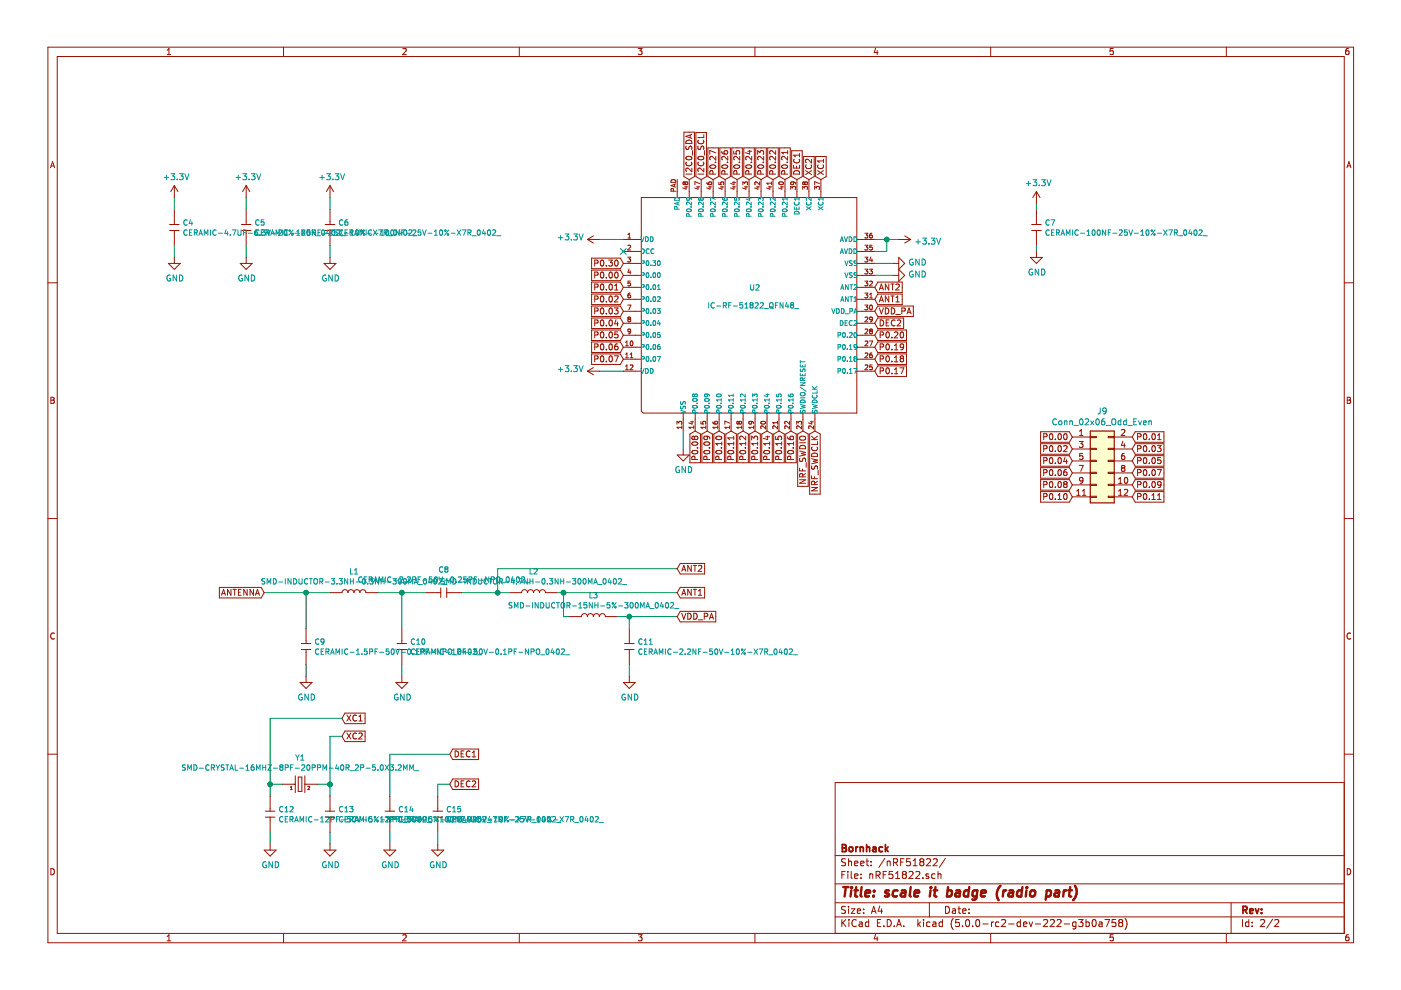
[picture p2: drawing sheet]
EESchema Schematic File Version 4
LIBS:bornhack_scale_it-cache
EELAYER 26 0
EELAYER END
$Descr A4 11693 8268
encoding utf-8
Sheet 2 2
Title "scale it badge (radio part)"
Date ""
Rev ""
Comp "Bornhack"
Comment1 ""
Comment2 ""
Comment3 ""
Comment4 ""
$EndDescr
$Comp
L SeeedOPL-IC-2016:IC-RF-51822_QFN48_ U2
U 1 1
P 6250 2550
F 0 "U2" H 6250 2700 45  0000 L CNN
F 1 "IC-RF-51822_QFN48_" H 5900 2550 45  0000 L CNN
F 2 "SeeedOPL-IC-2016:QFN48G-0.4-6X6MM" H 6250 2550 50  0001 C CNN
F 3 "" H 6250 2550 50  0001 C CNN
F 4 "RF-51822" H 6280 2700 20  0001 C CNN "MPN"
F 5 "310060026" H 6280 2700 20  0001 C CNN "SKU"
	1    6250 2550
	1    0    0    -1  
$EndComp
$Comp
L SeeedOPL-Capacitor-2016:CERAMIC-12PF-50V-5%-NPO_0402_ C12
U 1 1
P 2250 6800
F 0 "C12" V 2208 6868 45  0000 L CNN
F 1 "CERAMIC-12PF-50V-5%-NPO_0402_" V 2292 6868 45  0000 L CNN
F 2 "SeeedOPL-Capacitor-2016:C0402" H 2250 6800 50  0001 C CNN
F 3 "" H 2250 6800 50  0001 C CNN
F 4 "CC0402JRNPO9BN120" H 2280 6950 20  0001 C CNN "MPN"
F 5 "302010049" H 2280 6950 20  0001 C CNN "SKU"
	1    2250 6800
	0    1    1    0   
$EndComp
$Comp
L SeeedOPL-Capacitor-2016:CERAMIC-100NF-25V-10%-X7R_0402_ C14
U 1 1
P 3250 6800
F 0 "C14" V 3208 6868 45  0000 L CNN
F 1 "CERAMIC-100NF-25V-10%-X7R_0402_" V 3292 6868 45  0000 L CNN
F 2 "SeeedOPL-Capacitor-2016:C0402" H 3250 6800 50  0001 C CNN
F 3 "" H 3250 6800 50  0001 C CNN
F 4 "CC0402KRX7R8BB104" H 3280 6950 20  0001 C CNN "MPN"
F 5 "302010024" H 3280 6950 20  0001 C CNN "SKU"
	1    3250 6800
	0    1    1    0   
$EndComp
$Comp
L SeeedOPL-Capacitor-2016:CERAMIC-47NF-25V-10%-X7R_0402_ C15
U 1 1
P 3650 6800
F 0 "C15" V 3608 6868 45  0000 L CNN
F 1 "CERAMIC-47NF-25V-10%-X7R_0402_" V 3692 6868 45  0000 L CNN
F 2 "SeeedOPL-Capacitor-2016:C0402" H 3650 6800 50  0001 C CNN
F 3 "" H 3650 6800 50  0001 C CNN
F 4 "CC0402KRX7R8BB473" H 3680 6950 20  0001 C CNN "MPN"
F 5 "302010002" H 3680 6950 20  0001 C CNN "SKU"
	1    3650 6800
	0    1    1    0   
$EndComp
$Comp
L SeeedOPL-Crystal-Oscillator-2016:SMD-CRYSTAL-16MHZ-8PF-20PPM-40R_2P-5.0X3.2MM_ Y1
U 1 1
P 2500 6550
F 0 "Y1" H 2500 6774 45  0000 C CNN
F 1 "SMD-CRYSTAL-16MHZ-8PF-20PPM-40R_2P-5.0X3.2MM_" H 2500 6690 45  0000 C CNN
F 2 "SeeedOPL-Crystal Oscillator-2016:X2-SMD-5.0X3.2X1.3MM" H 2500 6550 50  0001 C CNN
F 3 "" H 2500 6550 50  0001 C CNN
F 4 "X053201602002" H 2530 6700 20  0001 C CNN "MPN"
F 5 "306010054" H 2530 6700 20  0001 C CNN "SKU"
	1    2500 6550
	1    0    0    -1  
$EndComp
$Comp
L SeeedOPL-Capacitor-2016:CERAMIC-12PF-50V-5%-NPO_0402_ C13
U 1 1
P 2750 6800
F 0 "C13" V 2708 6868 45  0000 L CNN
F 1 "CERAMIC-12PF-50V-5%-NPO_0402_" V 2792 6868 45  0000 L CNN
F 2 "SeeedOPL-Capacitor-2016:C0402" H 2750 6800 50  0001 C CNN
F 3 "" H 2750 6800 50  0001 C CNN
F 4 "CC0402JRNPO9BN120" H 2780 6950 20  0001 C CNN "MPN"
F 5 "302010049" H 2780 6950 20  0001 C CNN "SKU"
	1    2750 6800
	0    1    1    0   
$EndComp
$Comp
L SeeedOPL-Capacitor-2016:CERAMIC-2.2NF-50V-10%-X7R_0402_ C11
U 1 1
P 5250 5400
F 0 "C11" V 5208 5468 45  0000 L CNN
F 1 "CERAMIC-2.2NF-50V-10%-X7R_0402_" V 5292 5468 45  0000 L CNN
F 2 "SeeedOPL-Capacitor-2016:C0402" H 5250 5400 50  0001 C CNN
F 3 "" H 5250 5400 50  0001 C CNN
F 4 "CC0402KRX7R9BB222" H 5280 5550 20  0001 C CNN "MPN"
F 5 "302010022" H 5280 5550 20  0001 C CNN "SKU"
	1    5250 5400
	0    1    1    0   
$EndComp
$Comp
L SeeedOPL-Inductor-2016:SMD-INDUCTOR-15NH-5%-300MA_0402_ L3
U 1 1
P 4950 5150
F 0 "L3" H 4950 5329 45  0000 C CNN
F 1 "SMD-INDUCTOR-15NH-5%-300MA_0402_" H 4950 5245 45  0000 C CNN
F 2 "SeeedOPL-Inductor-2016:L0402" H 4950 5150 50  0001 C CNN
F 3 "" H 4950 5150 50  0001 C CNN
F 4 "LQG15HS15NJ02" H 4980 5300 20  0001 C CNN "MPN"
F 5 "303010027" H 4980 5300 20  0001 C CNN "SKU"
	1    4950 5150
	1    0    0    -1  
$EndComp
$Comp
L SeeedOPL-Inductor-2016:SMD-INDUCTOR-4.7NH-0.3NH-300MA_0402_ L2
U 1 1
P 4450 4950
F 0 "L2" H 4450 5129 45  0000 C CNN
F 1 "SMD-INDUCTOR-4.7NH-0.3NH-300MA_0402_" H 4450 5045 45  0000 C CNN
F 2 "SeeedOPL-Inductor-2016:L0402" H 4450 4950 50  0001 C CNN
F 3 "" H 4450 4950 50  0001 C CNN
F 4 "LQG15HS4N7S02" H 4480 5100 20  0001 C CNN "MPN"
F 5 "303010037" H 4480 5100 20  0001 C CNN "SKU"
	1    4450 4950
	1    0    0    -1  
$EndComp
$Comp
L SeeedOPL-Capacitor-2016:CERAMIC-2.2PF-50V-0.25PF-NPO_0402_ C8
U 1 1
P 3700 4950
F 0 "C8" H 3700 5144 45  0000 C CNN
F 1 "CERAMIC-2.2PF-50V-0.25PF-NPO_0402_" H 3700 5060 45  0000 C CNN
F 2 "SeeedOPL-Capacitor-2016:C0402" H 3700 4950 50  0001 C CNN
F 3 "" H 3700 4950 50  0001 C CNN
F 4 "CC0402CRNPO9BN2R2" H 3730 5100 20  0001 C CNN "MPN"
F 5 "302010223" H 3730 5100 20  0001 C CNN "SKU"
	1    3700 4950
	1    0    0    -1  
$EndComp
$Comp
L SeeedOPL-Inductor-2016:SMD-INDUCTOR-3.3NH-0.3NH-300MA_0402_ L1
U 1 1
P 2950 4950
F 0 "L1" H 2950 5129 45  0000 C CNN
F 1 "SMD-INDUCTOR-3.3NH-0.3NH-300MA_0402_" H 2950 5045 45  0000 C CNN
F 2 "SeeedOPL-Inductor-2016:L0402" H 2950 4950 50  0001 C CNN
F 3 "" H 2950 4950 50  0001 C CNN
F 4 "303010056" H 2980 5100 20  0001 C CNN "SKU"
	1    2950 4950
	1    0    0    -1  
$EndComp
$Comp
L SeeedOPL-Capacitor-2016:CERAMIC-1PF-50V-0.1PF-NPO_0402_ C10
U 1 1
P 3350 5400
F 0 "C10" V 3308 5468 45  0000 L CNN
F 1 "CERAMIC-1PF-50V-0.1PF-NPO_0402_" V 3392 5468 45  0000 L CNN
F 2 "SeeedOPL-Capacitor-2016:C0402" H 3350 5400 50  0001 C CNN
F 3 "" H 3350 5400 50  0001 C CNN
F 4 "CC0402BRNPO9BN1R0" H 3380 5550 20  0001 C CNN "MPN"
F 5 "302010021" H 3380 5550 20  0001 C CNN "SKU"
	1    3350 5400
	0    1    1    0   
$EndComp
$Comp
L SeeedOPL-Capacitor-2016:CERAMIC-1.5PF-50V-0.1PF-NPO_0402_ C9
U 1 1
P 2550 5400
F 0 "C9" V 2508 5468 45  0000 L CNN
F 1 "CERAMIC-1.5PF-50V-0.1PF-NPO_0402_" V 2592 5468 45  0000 L CNN
F 2 "SeeedOPL-Capacitor-2016:C0402" H 2550 5400 50  0001 C CNN
F 3 "" H 2550 5400 50  0001 C CNN
F 4 "CC0402BRNPO9BN1R5" H 2580 5550 20  0001 C CNN "MPN"
F 5 "302010023" H 2580 5550 20  0001 C CNN "SKU"
	1    2550 5400
	0    1    1    0   
$EndComp
Wire Wire Line
	5250 5250 5250 5150
Wire Wire Line
	5250 5150 5150 5150
Wire Wire Line
	4750 5150 4700 5150
Wire Wire Line
	4700 5150 4700 4950
Wire Wire Line
	4700 4950 4650 4950
Wire Wire Line
	4250 4950 4150 4950
Wire Wire Line
	3550 4950 3350 4950
Wire Wire Line
	3350 5250 3350 4950
Connection ~ 3350 4950
Wire Wire Line
	3350 4950 3150 4950
Wire Wire Line
	2550 5250 2550 4950
Wire Wire Line
	2550 4950 2750 4950
Wire Wire Line
	2250 6650 2250 6550
Wire Wire Line
	2250 6550 2350 6550
Wire Wire Line
	2650 6550 2750 6550
Wire Wire Line
	2750 6550 2750 6650
Wire Wire Line
	4700 4950 5650 4950
Connection ~ 4700 4950
Wire Wire Line
	5250 5150 5650 5150
Connection ~ 5250 5150
Wire Wire Line
	4150 4950 4150 4750
Wire Wire Line
	4150 4750 5650 4750
Connection ~ 4150 4950
Wire Wire Line
	4150 4950 3850 4950
Wire Wire Line
	2550 4950 2200 4950
Connection ~ 2550 4950
$Comp
L power:GND #PWR047
U 1 1
P 5250 5650
F 0 "#PWR047" H 5250 5400 50  0001 C CNN
F 1 "GND" H 5255 5477 50  0000 C CNN
F 2 "" H 5250 5650 50  0001 C CNN
F 3 "" H 5250 5650 50  0001 C CNN
	1    5250 5650
	1    0    0    -1  
$EndComp
$Comp
L power:GND #PWR046
U 1 1
P 3350 5650
F 0 "#PWR046" H 3350 5400 50  0001 C CNN
F 1 "GND" H 3355 5477 50  0000 C CNN
F 2 "" H 3350 5650 50  0001 C CNN
F 3 "" H 3350 5650 50  0001 C CNN
	1    3350 5650
	1    0    0    -1  
$EndComp
$Comp
L power:GND #PWR045
U 1 1
P 2550 5650
F 0 "#PWR045" H 2550 5400 50  0001 C CNN
F 1 "GND" H 2555 5477 50  0000 C CNN
F 2 "" H 2550 5650 50  0001 C CNN
F 3 "" H 2550 5650 50  0001 C CNN
	1    2550 5650
	1    0    0    -1  
$EndComp
$Comp
L power:GND #PWR051
U 1 1
P 3650 7050
F 0 "#PWR051" H 3650 6800 50  0001 C CNN
F 1 "GND" H 3655 6877 50  0000 C CNN
F 2 "" H 3650 7050 50  0001 C CNN
F 3 "" H 3650 7050 50  0001 C CNN
	1    3650 7050
	1    0    0    -1  
$EndComp
$Comp
L power:GND #PWR050
U 1 1
P 3250 7050
F 0 "#PWR050" H 3250 6800 50  0001 C CNN
F 1 "GND" H 3255 6877 50  0000 C CNN
F 2 "" H 3250 7050 50  0001 C CNN
F 3 "" H 3250 7050 50  0001 C CNN
	1    3250 7050
	1    0    0    -1  
$EndComp
$Comp
L power:GND #PWR049
U 1 1
P 2750 7050
F 0 "#PWR049" H 2750 6800 50  0001 C CNN
F 1 "GND" H 2755 6877 50  0000 C CNN
F 2 "" H 2750 7050 50  0001 C CNN
F 3 "" H 2750 7050 50  0001 C CNN
	1    2750 7050
	1    0    0    -1  
$EndComp
$Comp
L power:GND #PWR048
U 1 1
P 2250 7050
F 0 "#PWR048" H 2250 6800 50  0001 C CNN
F 1 "GND" H 2255 6877 50  0000 C CNN
F 2 "" H 2250 7050 50  0001 C CNN
F 3 "" H 2250 7050 50  0001 C CNN
	1    2250 7050
	1    0    0    -1  
$EndComp
Wire Wire Line
	5250 5550 5250 5650
Wire Wire Line
	3350 5550 3350 5650
Wire Wire Line
	2550 5550 2550 5650
Wire Wire Line
	3650 6950 3650 7050
Wire Wire Line
	3250 6950 3250 7050
Wire Wire Line
	2750 6950 2750 7050
Wire Wire Line
	2250 6950 2250 7050
Text GLabel 6650 1500 1    50   Input ~ 0
DEC1
Text GLabel 7300 2700 2    50   Input ~ 0
DEC2
Text GLabel 3750 6550 2    50   Input ~ 0
DEC2
Text GLabel 3750 6300 2    50   Input ~ 0
DEC1
Wire Wire Line
	3250 6650 3250 6300
Wire Wire Line
	3250 6300 3750 6300
Wire Wire Line
	3750 6550 3650 6550
Wire Wire Line
	3650 6550 3650 6650
Text GLabel 6850 1500 1    50   Input ~ 0
XC1
Text GLabel 6750 1500 1    50   Input ~ 0
XC2
Text GLabel 2850 6000 2    50   Input ~ 0
XC1
Text GLabel 2850 6150 2    50   Input ~ 0
XC2
Wire Wire Line
	2850 6150 2750 6150
Wire Wire Line
	2750 6150 2750 6550
Connection ~ 2750 6550
Wire Wire Line
	2850 6000 2250 6000
Wire Wire Line
	2250 6000 2250 6550
Connection ~ 2250 6550
Text GLabel 7300 2600 2    50   Input ~ 0
VDD_PA
Text GLabel 7300 2500 2    50   Input ~ 0
ANT1
Text GLabel 7300 2400 2    50   Input ~ 0
ANT2
Text GLabel 5650 5150 2    50   Input ~ 0
VDD_PA
Text GLabel 5650 4950 2    50   Input ~ 0
ANT1
Text GLabel 5650 4750 2    50   Input ~ 0
ANT2
Wire Wire Line
	7500 2000 7400 2000
Wire Wire Line
	7300 2100 7400 2100
Wire Wire Line
	7400 2100 7400 2000
Connection ~ 7400 2000
Wire Wire Line
	7400 2000 7300 2000
Wire Wire Line
	5200 2000 5000 2000
Wire Wire Line
	5200 3100 5000 3100
$Comp
L power:GND #PWR037
U 1 1
P 8650 2100
F 0 "#PWR037" H 8650 1850 50  0001 C CNN
F 1 "GND" H 8655 1927 50  0000 C CNN
F 2 "" H 8650 2100 50  0001 C CNN
F 3 "" H 8650 2100 50  0001 C CNN
	1    8650 2100
	1    0    0    -1  
$EndComp
$Comp
L SeeedOPL-Capacitor-2016:CERAMIC-100NF-25V-10%-X7R_0402_ C7
U 1 1
P 8650 1900
F 0 "C7" V 8608 1968 45  0000 L CNN
F 1 "CERAMIC-100NF-25V-10%-X7R_0402_" V 8692 1968 45  0000 L CNN
F 2 "SeeedOPL-Capacitor-2016:C0402" H 8650 1900 50  0001 C CNN
F 3 "" H 8650 1900 50  0001 C CNN
F 4 "CC0402KRX7R8BB104" H 8680 2050 20  0001 C CNN "MPN"
F 5 "302010024" H 8680 2050 20  0001 C CNN "SKU"
	1    8650 1900
	0    1    1    0   
$EndComp
Wire Wire Line
	8650 1700 8650 1750
Wire Wire Line
	8650 2050 8650 2100
$Comp
L SeeedOPL-Capacitor-2016:CERAMIC-100NF-25V-10%-X7R_0402_ C6
U 1 1
P 2750 1900
F 0 "C6" V 2708 1968 45  0000 L CNN
F 1 "CERAMIC-100NF-25V-10%-X7R_0402_" V 2792 1968 45  0000 L CNN
F 2 "SeeedOPL-Capacitor-2016:C0402" H 2750 1900 50  0001 C CNN
F 3 "" H 2750 1900 50  0001 C CNN
F 4 "CC0402KRX7R8BB104" H 2780 2050 20  0001 C CNN "MPN"
F 5 "302010024" H 2780 2050 20  0001 C CNN "SKU"
	1    2750 1900
	0    1    1    0   
$EndComp
$Comp
L SeeedOPL-Capacitor-2016:CERAMIC-100NF-25V-10%-X7R_0402_ C5
U 1 1
P 2050 1900
F 0 "C5" V 2008 1968 45  0000 L CNN
F 1 "CERAMIC-100NF-25V-10%-X7R_0402_" V 2092 1968 45  0000 L CNN
F 2 "SeeedOPL-Capacitor-2016:C0402" H 2050 1900 50  0001 C CNN
F 3 "" H 2050 1900 50  0001 C CNN
F 4 "CC0402KRX7R8BB104" H 2080 2050 20  0001 C CNN "MPN"
F 5 "302010024" H 2080 2050 20  0001 C CNN "SKU"
	1    2050 1900
	0    1    1    0   
$EndComp
$Comp
L SeeedOPL-Capacitor-2016:CERAMIC-4.7UF-6.3V-20%-X5R_0402_ C4
U 1 1
P 1450 1900
F 0 "C4" V 1408 1968 45  0000 L CNN
F 1 "CERAMIC-4.7UF-6.3V-20%-X5R_0402_" V 1492 1968 45  0000 L CNN
F 2 "SeeedOPL-Capacitor-2016:C0402" H 1450 1900 50  0001 C CNN
F 3 "" H 1450 1900 50  0001 C CNN
F 4 "CC0402MRX5R5BB475" H 1480 2050 20  0001 C CNN "MPN"
F 5 "302010019" H 1480 2050 20  0001 C CNN "SKU"
	1    1450 1900
	0    1    1    0   
$EndComp
$Comp
L power:GND #PWR040
U 1 1
P 2750 2150
F 0 "#PWR040" H 2750 1900 50  0001 C CNN
F 1 "GND" H 2755 1977 50  0000 C CNN
F 2 "" H 2750 2150 50  0001 C CNN
F 3 "" H 2750 2150 50  0001 C CNN
	1    2750 2150
	1    0    0    -1  
$EndComp
$Comp
L power:GND #PWR039
U 1 1
P 2050 2150
F 0 "#PWR039" H 2050 1900 50  0001 C CNN
F 1 "GND" H 2055 1977 50  0000 C CNN
F 2 "" H 2050 2150 50  0001 C CNN
F 3 "" H 2050 2150 50  0001 C CNN
	1    2050 2150
	1    0    0    -1  
$EndComp
$Comp
L power:GND #PWR038
U 1 1
P 1450 2150
F 0 "#PWR038" H 1450 1900 50  0001 C CNN
F 1 "GND" H 1455 1977 50  0000 C CNN
F 2 "" H 1450 2150 50  0001 C CNN
F 3 "" H 1450 2150 50  0001 C CNN
	1    1450 2150
	1    0    0    -1  
$EndComp
Wire Wire Line
	2750 1650 2750 1750
Wire Wire Line
	2050 1650 2050 1750
Wire Wire Line
	1450 1650 1450 1750
Wire Wire Line
	1450 2050 1450 2150
Wire Wire Line
	2050 2050 2050 2150
Wire Wire Line
	2750 2050 2750 2150
$Comp
L power:GND #PWR041
U 1 1
P 7450 2200
F 0 "#PWR041" H 7450 1950 50  0001 C CNN
F 1 "GND" V 7455 2072 50  0000 R CNN
F 2 "" H 7450 2200 50  0001 C CNN
F 3 "" H 7450 2200 50  0001 C CNN
	1    7450 2200
	0    -1   -1   0   
$EndComp
$Comp
L power:GND #PWR042
U 1 1
P 7450 2300
F 0 "#PWR042" H 7450 2050 50  0001 C CNN
F 1 "GND" V 7455 2172 50  0000 R CNN
F 2 "" H 7450 2300 50  0001 C CNN
F 3 "" H 7450 2300 50  0001 C CNN
	1    7450 2300
	0    -1   -1   0   
$EndComp
$Comp
L power:GND #PWR044
U 1 1
P 5700 3750
F 0 "#PWR044" H 5700 3500 50  0001 C CNN
F 1 "GND" H 5705 3577 50  0000 C CNN
F 2 "" H 5700 3750 50  0001 C CNN
F 3 "" H 5700 3750 50  0001 C CNN
	1    5700 3750
	1    0    0    -1  
$EndComp
Wire Wire Line
	7300 2200 7450 2200
Wire Wire Line
	7300 2300 7450 2300
Wire Wire Line
	5700 3600 5700 3750
Text GLabel 6800 3600 3    50   Input ~ 0
NRF_SWDCLK
Text GLabel 6700 3600 3    50   Input ~ 0
NRF_SWDIO
Text GLabel 5200 2300 0    50   Input ~ 0
P0.00
Text GLabel 5200 2400 0    50   Input ~ 0
P0.01
Text GLabel 5200 2500 0    50   Input ~ 0
P0.02
Text GLabel 5200 2600 0    50   Input ~ 0
P0.03
Text GLabel 5200 2700 0    50   Input ~ 0
P0.04
Text GLabel 5200 2800 0    50   Input ~ 0
P0.05
Text GLabel 5200 2900 0    50   Input ~ 0
P0.06
Text GLabel 5200 3000 0    50   Input ~ 0
P0.07
Text GLabel 5800 3600 3    50   Input ~ 0
P0.08
Text GLabel 5900 3600 3    50   Input ~ 0
P0.09
Text GLabel 6000 3600 3    50   Input ~ 0
P0.10
Text GLabel 6100 3600 3    50   Input ~ 0
P0.11
Text GLabel 6200 3600 3    50   Input ~ 0
P0.12
Text GLabel 6300 3600 3    50   Input ~ 0
P0.13
Text GLabel 6400 3600 3    50   Input ~ 0
P0.14
Text GLabel 6500 3600 3    50   Input ~ 0
P0.15
Text GLabel 6600 3600 3    50   Input ~ 0
P0.16
Text GLabel 7300 3100 2    50   Input ~ 0
P0.17
Text GLabel 7300 3000 2    50   Input ~ 0
P0.18
Text GLabel 7300 2900 2    50   Input ~ 0
P0.19
Text GLabel 7300 2800 2    50   Input ~ 0
P0.20
Text GLabel 6550 1500 1    50   Input ~ 0
P0.21
Text GLabel 6450 1500 1    50   Input ~ 0
P0.22
Text GLabel 6350 1500 1    50   Input ~ 0
P0.23
Text GLabel 6250 1500 1    50   Input ~ 0
P0.24
Text GLabel 6150 1500 1    50   Input ~ 0
P0.25
Text GLabel 6050 1500 1    50   Input ~ 0
P0.26
Text GLabel 5950 1500 1    50   Input ~ 0
P0.27
Text GLabel 5200 2200 0    50   Input ~ 0
P0.30
NoConn ~ 5200 2100
Text GLabel 2200 4950 0    50   Input ~ 0
ANTENNA
$Comp
L bornhack_scale_it-rescue:+3.3V #PWR034
U 1 1
P 8650 1700
F 0 "#PWR034" H 8650 1550 50  0001 C CNN
F 1 "+3.3V" H 8665 1873 50  0000 C CNN
F 2 "" H 8650 1700 50  0001 C CNN
F 3 "" H 8650 1700 50  0001 C CNN
	1    8650 1700
	1    0    0    -1  
$EndComp
$Comp
L bornhack_scale_it-rescue:+3.3V #PWR036
U 1 1
P 7500 2000
F 0 "#PWR036" H 7500 1850 50  0001 C CNN
F 1 "+3.3V" V 7515 2128 50  0000 L CNN
F 2 "" H 7500 2000 50  0001 C CNN
F 3 "" H 7500 2000 50  0001 C CNN
	1    7500 2000
	0    1    1    0   
$EndComp
$Comp
L bornhack_scale_it-rescue:+3.3V #PWR035
U 1 1
P 5000 2000
F 0 "#PWR035" H 5000 1850 50  0001 C CNN
F 1 "+3.3V" V 5015 2128 50  0000 L CNN
F 2 "" H 5000 2000 50  0001 C CNN
F 3 "" H 5000 2000 50  0001 C CNN
	1    5000 2000
	0    -1   -1   0   
$EndComp
$Comp
L bornhack_scale_it-rescue:+3.3V #PWR043
U 1 1
P 5000 3100
F 0 "#PWR043" H 5000 2950 50  0001 C CNN
F 1 "+3.3V" V 5015 3228 50  0000 L CNN
F 2 "" H 5000 3100 50  0001 C CNN
F 3 "" H 5000 3100 50  0001 C CNN
	1    5000 3100
	0    -1   -1   0   
$EndComp
$Comp
L bornhack_scale_it-rescue:+3.3V #PWR033
U 1 1
P 2750 1650
F 0 "#PWR033" H 2750 1500 50  0001 C CNN
F 1 "+3.3V" H 2765 1823 50  0000 C CNN
F 2 "" H 2750 1650 50  0001 C CNN
F 3 "" H 2750 1650 50  0001 C CNN
	1    2750 1650
	1    0    0    -1  
$EndComp
$Comp
L bornhack_scale_it-rescue:+3.3V #PWR032
U 1 1
P 2050 1650
F 0 "#PWR032" H 2050 1500 50  0001 C CNN
F 1 "+3.3V" H 2065 1823 50  0000 C CNN
F 2 "" H 2050 1650 50  0001 C CNN
F 3 "" H 2050 1650 50  0001 C CNN
	1    2050 1650
	1    0    0    -1  
$EndComp
$Comp
L bornhack_scale_it-rescue:+3.3V #PWR031
U 1 1
P 1450 1650
F 0 "#PWR031" H 1450 1500 50  0001 C CNN
F 1 "+3.3V" H 1465 1823 50  0000 C CNN
F 2 "" H 1450 1650 50  0001 C CNN
F 3 "" H 1450 1650 50  0001 C CNN
	1    1450 1650
	1    0    0    -1  
$EndComp
Text GLabel 8950 3650 0    50   Input ~ 0
P0.00
Text GLabel 9450 3650 2    50   Input ~ 0
P0.01
Text GLabel 8950 3750 0    50   Input ~ 0
P0.02
Text GLabel 9450 3750 2    50   Input ~ 0
P0.03
Text GLabel 8950 3850 0    50   Input ~ 0
P0.04
Text GLabel 9450 3850 2    50   Input ~ 0
P0.05
Text GLabel 8950 3950 0    50   Input ~ 0
P0.06
Text GLabel 9450 3950 2    50   Input ~ 0
P0.07
Text GLabel 8950 4050 0    50   Input ~ 0
P0.08
Text GLabel 9450 4050 2    50   Input ~ 0
P0.09
Text GLabel 8950 4150 0    50   Input ~ 0
P0.10
Text GLabel 9450 4150 2    50   Input ~ 0
P0.11
$Comp
L Connector:Conn_02x06_Odd_Even J9
U 1 1
P 9150 3850
F 0 "J9" H 9200 4267 50  0000 C CNN
F 1 "Conn_02x06_Odd_Even" H 9200 4176 50  0000 C CNN
F 2 "Pin_Headers:Pin_Header_Straight_2x06_Pitch2.54mm" H 9150 3850 50  0001 C CNN
F 3 "~" H 9150 3850 50  0001 C CNN
	1    9150 3850
	1    0    0    -1  
$EndComp
Text GLabel 5750 1500 1    50   Input ~ 0
I2C0_SDA
Text GLabel 5850 1500 1    50   Input ~ 0
I2C0_SCL
$EndSCHEMATC
